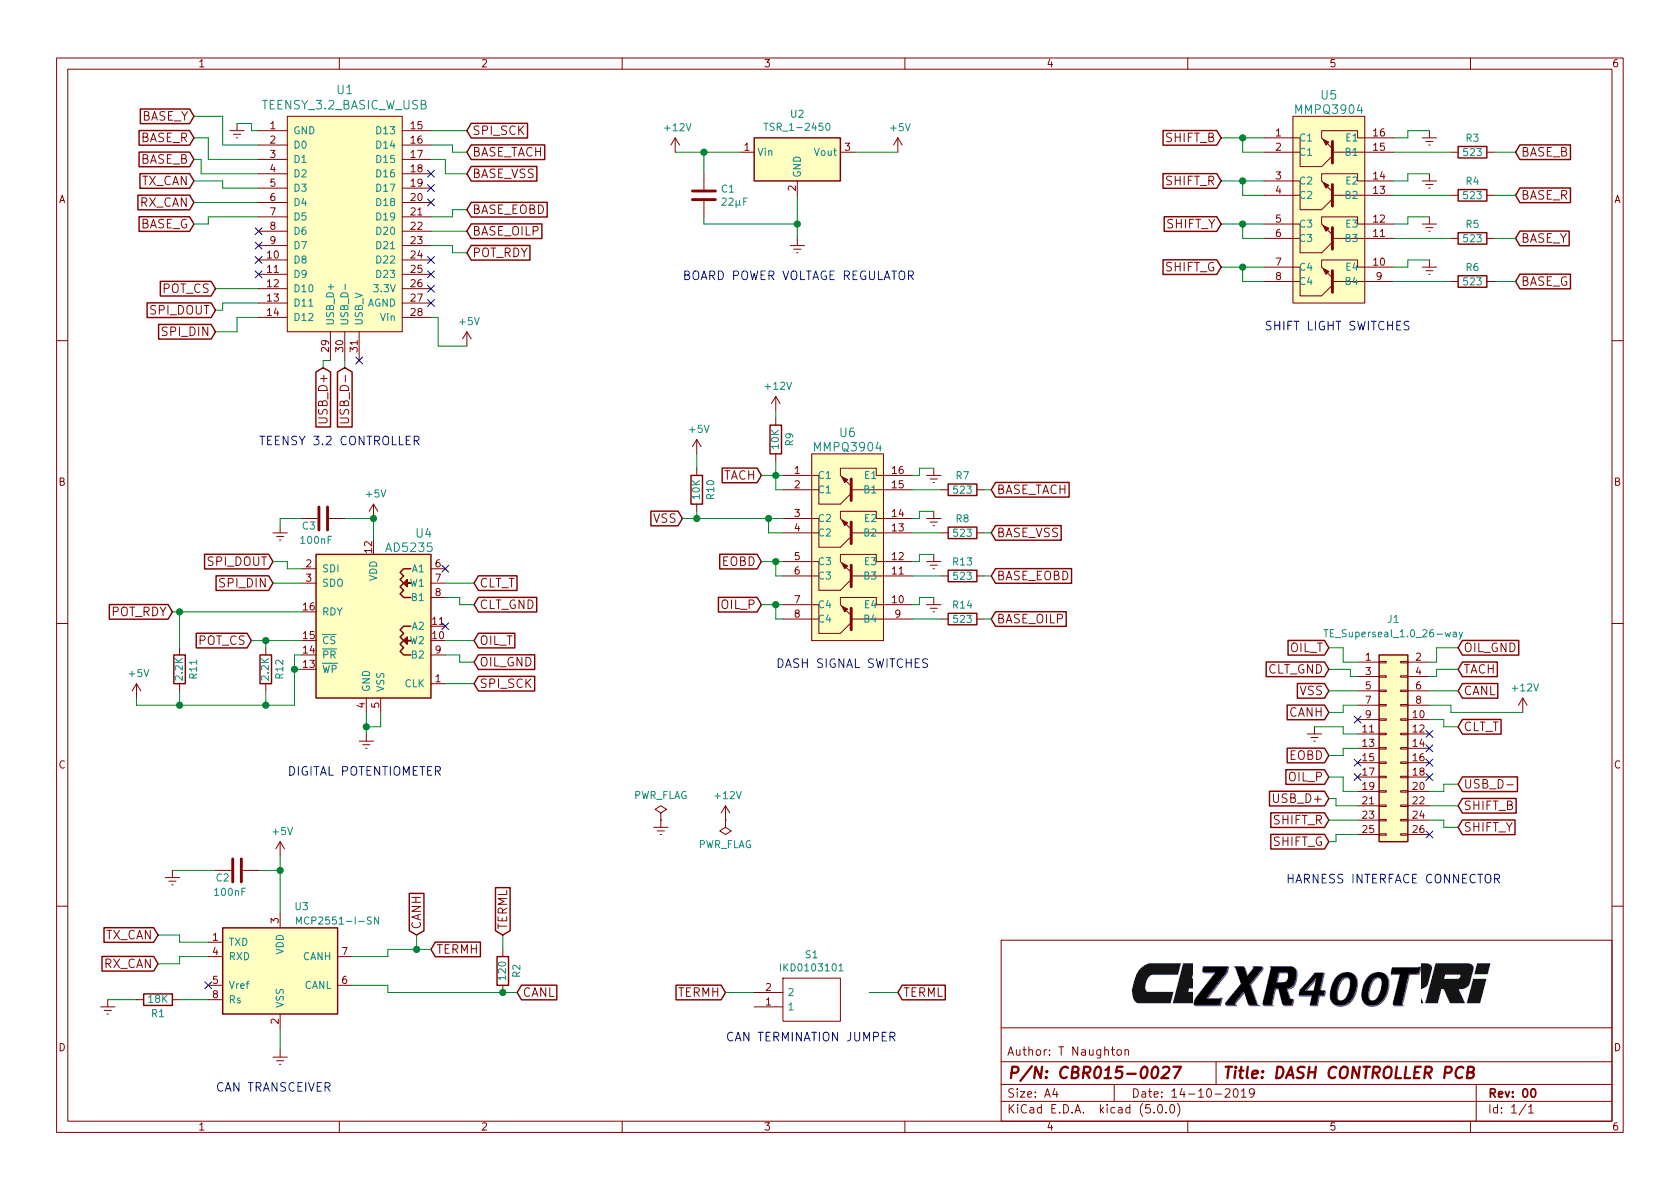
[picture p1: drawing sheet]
EESchema Schematic File Version 4
LIBS:CBR015-0027_DASH_CONTROLLER_PCB-cache
EELAYER 26 0
EELAYER END
$Descr A4 11693 8268
encoding utf-8
Sheet 1 1
Title "DASH CONTROLLER PCB"
Date "14-10-2019"
Rev "00"
Comp ""
Comment1 ""
Comment2 ""
Comment3 "T Naughton"
Comment4 "CBR015-0027"
$EndDescr
Wire Wire Line
	4700 1050 4900 1050
Wire Wire Line
	4900 1200 4900 1050
Connection ~ 4900 1050
Wire Wire Line
	5550 1350 5550 1550
Wire Wire Line
	4900 1500 4900 1550
Wire Wire Line
	4900 1550 5550 1550
Connection ~ 5550 1550
Wire Wire Line
	5950 1050 6250 1050
Wire Wire Line
	1950 5950 1950 6050
Wire Wire Line
	1800 6050 1950 6050
Connection ~ 1950 6050
Wire Wire Line
	1500 6050 1200 6050
Text GLabel 1100 6500 0    60   Input ~ 0
TX_CAN
Text GLabel 1100 6700 0    60   Input ~ 0
RX_CAN
Wire Wire Line
	1100 6500 1250 6500
Wire Wire Line
	1250 6500 1250 6550
Wire Wire Line
	1250 6550 1450 6550
Wire Wire Line
	1100 6700 1250 6700
Wire Wire Line
	1250 6700 1250 6650
Wire Wire Line
	1250 6650 1450 6650
Text GLabel 1350 1250 0    60   Input ~ 0
TX_CAN
Text GLabel 1350 1400 0    60   Input ~ 0
RX_CAN
NoConn ~ 1450 6850
Wire Wire Line
	1450 6950 1250 6950
Wire Wire Line
	950  6950 750  6950
Wire Wire Line
	1950 7150 1950 7300
Text GLabel 2900 6500 1    60   Input ~ 0
CANH
Text GLabel 3600 6900 2    60   Input ~ 0
CANL
Wire Wire Line
	2450 6650 2700 6650
Wire Wire Line
	2700 6650 2700 6600
Wire Wire Line
	2450 6850 2700 6850
Wire Wire Line
	2700 6850 2700 6900
Text Notes 4750 1950 0    60   ~ 0
BOARD POWER VOLTAGE REGULATOR
Text Notes 1500 7600 0    60   ~ 0
CAN TRANSCEIVER
Text Notes 1800 3100 0    60   ~ 0
TEENSY 3.2 CONTROLLER
Text GLabel 1500 2300 0    60   Input ~ 0
SPI_DIN
Wire Wire Line
	1500 2300 1650 2300
Wire Wire Line
	1650 2300 1650 2200
Wire Wire Line
	1650 2200 1800 2200
Wire Wire Line
	1800 1300 1550 1300
Wire Wire Line
	1550 1300 1550 1250
Wire Wire Line
	1550 1250 1350 1250
Wire Wire Line
	1350 1400 1800 1400
Text GLabel 1350 1100 0    60   Input ~ 0
BASE_B
Text GLabel 1350 950  0    60   Input ~ 0
BASE_R
Text GLabel 1350 800  0    60   Input ~ 0
BASE_Y
Wire Wire Line
	1800 1200 1400 1200
Wire Wire Line
	1400 1200 1400 1100
Wire Wire Line
	1400 1100 1350 1100
Wire Wire Line
	1450 1100 1800 1100
Wire Wire Line
	1350 950  1450 950 
Wire Wire Line
	1450 950  1450 1100
Wire Wire Line
	1800 1000 1550 1000
Wire Wire Line
	1550 1000 1550 800 
Wire Wire Line
	1550 800  1350 800 
Wire Wire Line
	1800 900  1750 900 
Text GLabel 1350 1550 0    60   Input ~ 0
BASE_G
Wire Wire Line
	1800 1500 1450 1500
Wire Wire Line
	1450 1500 1450 1550
Wire Wire Line
	1450 1550 1350 1550
Wire Wire Line
	3000 2200 3050 2200
NoConn ~ 1800 1800
Text GLabel 10550 1950 2    60   Input ~ 0
BASE_G
Text GLabel 10550 1650 2    60   Input ~ 0
BASE_Y
Text GLabel 10550 1350 2    60   Input ~ 0
BASE_R
Text GLabel 10550 1050 2    60   Input ~ 0
BASE_B
Text GLabel 8500 1550 0    60   Input ~ 0
SHIFT_Y
Text GLabel 8500 1250 0    60   Input ~ 0
SHIFT_R
Text GLabel 8500 950  0    60   Input ~ 0
SHIFT_B
Wire Wire Line
	8500 950  8650 950 
Wire Wire Line
	8500 1550 8650 1550
Wire Wire Line
	8800 1650 8650 1650
Wire Wire Line
	8650 1650 8650 1550
Connection ~ 8650 1550
Wire Wire Line
	8800 1050 8650 1050
Wire Wire Line
	8650 1050 8650 950 
Connection ~ 8650 950 
Text Notes 8800 2300 0    60   ~ 0
SHIFT LIGHT SWITCHES
Wire Wire Line
	9700 950  9800 950 
Wire Wire Line
	9700 1550 9800 1550
Wire Wire Line
	9800 1550 9800 1500
Wire Wire Line
	9800 1500 9950 1500
Wire Wire Line
	9700 1050 10100 1050
Wire Wire Line
	10400 1050 10550 1050
Wire Wire Line
	9700 1650 10100 1650
Wire Wire Line
	10400 1350 10550 1350
Wire Wire Line
	10400 1650 10550 1650
Wire Wire Line
	10400 1950 10550 1950
Text GLabel 9250 4950 0    60   Input ~ 0
CANH
Text GLabel 10150 4800 2    60   Input ~ 0
CANL
Text GLabel 10150 5600 2    60   Input ~ 0
SHIFT_B
Text GLabel 9250 5700 0    60   Input ~ 0
SHIFT_R
Text GLabel 10150 5750 2    60   Input ~ 0
SHIFT_Y
Text GLabel 9250 5850 0    60   Input ~ 0
SHIFT_G
Wire Wire Line
	10000 4600 10000 4500
Text Notes 8950 6150 0    60   ~ 0
HARNESS INTERFACE CONNECTOR
Wire Wire Line
	4900 1050 5150 1050
Wire Wire Line
	5550 1550 5550 1650
Wire Wire Line
	1950 6050 1950 6350
Wire Wire Line
	8650 1550 8800 1550
Wire Wire Line
	8650 950  8800 950 
$Comp
L Regulator_Switching:TSR_1-2450 U2
U 1 1
P 5550 1150
F 0 "U2" H 5550 1517 50  0000 C CNN
F 1 "TSR_1-2450" H 5550 1426 50  0000 C CNN
F 2 "Converters_DCDC_ACDC:DCDC-Conv_TRACO_TSR-1" H 5550 1000 50  0001 L CIN
F 3 "http://www.tracopower.com/products/tsr1.pdf" H 5550 1150 50  0001 C CNN
	1    5550 1150
	1    0    0    -1  
$EndComp
$Comp
L power:+5V #PWR0102
U 1 1
P 3250 2400
F 0 "#PWR0102" H 3250 2250 50  0001 C CNN
F 1 "+5V" H 3265 2573 50  0000 C CNN
F 2 "" H 3250 2400 50  0001 C CNN
F 3 "" H 3250 2400 50  0001 C CNN
	1    3250 2400
	1    0    0    -1  
$EndComp
Wire Wire Line
	3250 2400 3050 2400
Wire Wire Line
	3050 2200 3050 2400
$Comp
L power:+5V #PWR0103
U 1 1
P 6250 1050
F 0 "#PWR0103" H 6250 900 50  0001 C CNN
F 1 "+5V" H 6265 1223 50  0000 C CNN
F 2 "" H 6250 1050 50  0001 C CNN
F 3 "" H 6250 1050 50  0001 C CNN
	1    6250 1050
	1    0    0    -1  
$EndComp
$Comp
L power:+12V #PWR0104
U 1 1
P 4700 1050
F 0 "#PWR0104" H 4700 900 50  0001 C CNN
F 1 "+12V" H 4715 1223 50  0000 C CNN
F 2 "" H 4700 1050 50  0001 C CNN
F 3 "" H 4700 1050 50  0001 C CNN
	1    4700 1050
	1    0    0    -1  
$EndComp
$Comp
L Device:C C1
U 1 1
P 4900 1350
F 0 "C1" H 5015 1396 50  0000 L CNN
F 1 "22µF" H 5015 1305 50  0000 L CNN
F 2 "Capacitors_SMD:C_0805_HandSoldering" H 4938 1200 50  0001 C CNN
F 3 "~" H 4900 1350 50  0001 C CNN
	1    4900 1350
	1    0    0    -1  
$EndComp
$Comp
L User_Library:MMPQ3904 U5
U 1 1
P 9250 1250
F 0 "U5" H 9250 1850 60  0000 C CNN
F 1 "MMPQ3904" H 9250 1750 60  0000 C CNN
F 2 "Housings_SOIC:SOIC-16_3.9x9.9mm_Pitch1.27mm" H 9250 1250 60  0001 C CNN
F 3 "" H 9250 1250 60  0001 C CNN
	1    9250 1250
	1    0    0    -1  
$EndComp
$Comp
L Device:R R3
U 1 1
P 10250 1050
F 0 "R3" V 10150 1050 50  0000 C CNN
F 1 "523" V 10250 1050 50  0000 C CNN
F 2 "Resistors_SMD:R_0805_HandSoldering" V 10180 1050 50  0001 C CNN
F 3 "~" H 10250 1050 50  0001 C CNN
	1    10250 1050
	0    1    1    0   
$EndComp
$Comp
L Device:R R4
U 1 1
P 10250 1350
F 0 "R4" V 10150 1350 50  0000 C CNN
F 1 "523" V 10250 1350 50  0000 C CNN
F 2 "Resistors_SMD:R_0805_HandSoldering" V 10180 1350 50  0001 C CNN
F 3 "~" H 10250 1350 50  0001 C CNN
	1    10250 1350
	0    1    1    0   
$EndComp
$Comp
L Device:R R5
U 1 1
P 10250 1650
F 0 "R5" V 10150 1650 50  0000 C CNN
F 1 "523" V 10250 1650 50  0000 C CNN
F 2 "Resistors_SMD:R_0805_HandSoldering" V 10180 1650 50  0001 C CNN
F 3 "~" H 10250 1650 50  0001 C CNN
	1    10250 1650
	0    1    1    0   
$EndComp
$Comp
L Device:R R6
U 1 1
P 10250 1950
F 0 "R6" V 10150 1950 50  0000 C CNN
F 1 "523" V 10250 1950 50  0000 C CNN
F 2 "Resistors_SMD:R_0805_HandSoldering" V 10180 1950 50  0001 C CNN
F 3 "~" H 10250 1950 50  0001 C CNN
	1    10250 1950
	0    1    1    0   
$EndComp
$Comp
L power:Earth #PWR0105
U 1 1
P 9950 900
F 0 "#PWR0105" H 9950 650 50  0001 C CNN
F 1 "Earth" H 9950 750 50  0001 C CNN
F 2 "" H 9950 900 50  0001 C CNN
F 3 "~" H 9950 900 50  0001 C CNN
	1    9950 900 
	1    0    0    -1  
$EndComp
Wire Wire Line
	9800 950  9800 900 
Wire Wire Line
	9800 900  9950 900 
$Comp
L power:Earth #PWR0106
U 1 1
P 9950 1200
F 0 "#PWR0106" H 9950 950 50  0001 C CNN
F 1 "Earth" H 9950 1050 50  0001 C CNN
F 2 "" H 9950 1200 50  0001 C CNN
F 3 "~" H 9950 1200 50  0001 C CNN
	1    9950 1200
	1    0    0    -1  
$EndComp
$Comp
L power:Earth #PWR0107
U 1 1
P 9950 1500
F 0 "#PWR0107" H 9950 1250 50  0001 C CNN
F 1 "Earth" H 9950 1350 50  0001 C CNN
F 2 "" H 9950 1500 50  0001 C CNN
F 3 "~" H 9950 1500 50  0001 C CNN
	1    9950 1500
	1    0    0    -1  
$EndComp
$Comp
L power:Earth #PWR0108
U 1 1
P 5550 1650
F 0 "#PWR0108" H 5550 1400 50  0001 C CNN
F 1 "Earth" H 5550 1500 50  0001 C CNN
F 2 "" H 5550 1650 50  0001 C CNN
F 3 "~" H 5550 1650 50  0001 C CNN
	1    5550 1650
	1    0    0    -1  
$EndComp
$Comp
L power:Earth #PWR0109
U 1 1
P 1650 850
F 0 "#PWR0109" H 1650 600 50  0001 C CNN
F 1 "Earth" H 1650 700 50  0001 C CNN
F 2 "" H 1650 850 50  0001 C CNN
F 3 "~" H 1650 850 50  0001 C CNN
	1    1650 850 
	1    0    0    -1  
$EndComp
Wire Wire Line
	1750 900  1750 850 
Wire Wire Line
	1750 850  1650 850 
$Comp
L power:Earth #PWR0110
U 1 1
P 9150 5050
F 0 "#PWR0110" H 9150 4800 50  0001 C CNN
F 1 "Earth" H 9150 4900 50  0001 C CNN
F 2 "" H 9150 5050 50  0001 C CNN
F 3 "~" H 9150 5050 50  0001 C CNN
	1    9150 5050
	1    0    0    -1  
$EndComp
$Comp
L power:+12V #PWR0111
U 1 1
P 10600 4950
F 0 "#PWR0111" H 10600 4800 50  0001 C CNN
F 1 "+12V" H 10615 5123 50  0000 C CNN
F 2 "" H 10600 4950 50  0001 C CNN
F 3 "" H 10600 4950 50  0001 C CNN
	1    10600 4950
	1    0    0    -1  
$EndComp
$Comp
L Interface_CAN_LIN:MCP2551-I-SN U3
U 1 1
P 1950 6750
F 0 "U3" H 2100 7200 50  0000 C CNN
F 1 "MCP2551-I-SN" H 2350 7100 50  0000 C CNN
F 2 "Housings_SOIC:SOIC-8_3.9x4.9mm_Pitch1.27mm" H 1950 6250 50  0001 C CIN
F 3 "http://ww1.microchip.com/downloads/en/devicedoc/21667d.pdf" H 1950 6750 50  0001 C CNN
	1    1950 6750
	1    0    0    -1  
$EndComp
$Comp
L power:+5V #PWR0112
U 1 1
P 1950 5950
F 0 "#PWR0112" H 1950 5800 50  0001 C CNN
F 1 "+5V" H 1965 6123 50  0000 C CNN
F 2 "" H 1950 5950 50  0001 C CNN
F 3 "" H 1950 5950 50  0001 C CNN
	1    1950 5950
	1    0    0    -1  
$EndComp
$Comp
L power:Earth #PWR0113
U 1 1
P 1200 6050
F 0 "#PWR0113" H 1200 5800 50  0001 C CNN
F 1 "Earth" H 1200 5900 50  0001 C CNN
F 2 "" H 1200 6050 50  0001 C CNN
F 3 "~" H 1200 6050 50  0001 C CNN
	1    1200 6050
	1    0    0    -1  
$EndComp
$Comp
L power:Earth #PWR0114
U 1 1
P 1950 7300
F 0 "#PWR0114" H 1950 7050 50  0001 C CNN
F 1 "Earth" H 1950 7150 50  0001 C CNN
F 2 "" H 1950 7300 50  0001 C CNN
F 3 "~" H 1950 7300 50  0001 C CNN
	1    1950 7300
	1    0    0    -1  
$EndComp
$Comp
L power:Earth #PWR0115
U 1 1
P 750 6950
F 0 "#PWR0115" H 750 6700 50  0001 C CNN
F 1 "Earth" H 750 6800 50  0001 C CNN
F 2 "" H 750 6950 50  0001 C CNN
F 3 "~" H 750 6950 50  0001 C CNN
	1    750  6950
	1    0    0    -1  
$EndComp
$Comp
L Device:R R2
U 1 1
P 3500 6750
F 0 "R2" V 3400 6750 50  0000 C CNN
F 1 "120" V 3500 6750 50  0000 C CNN
F 2 "Resistors_SMD:R_0805_HandSoldering" V 3430 6750 50  0001 C CNN
F 3 "~" H 3500 6750 50  0001 C CNN
	1    3500 6750
	-1   0    0    1   
$EndComp
$Comp
L Device:R R1
U 1 1
P 1100 6950
F 0 "R1" V 1000 6950 50  0000 C CNN
F 1 "18K" V 1100 6950 50  0000 C CNN
F 2 "Resistors_SMD:R_0805_HandSoldering" V 1030 6950 50  0001 C CNN
F 3 "~" H 1100 6950 50  0001 C CNN
	1    1100 6950
	0    -1   -1   0   
$EndComp
$Comp
L Device:C C2
U 1 1
P 1650 6050
F 0 "C2" V 1700 5950 50  0000 C CNN
F 1 "100nF" V 1800 6000 50  0000 C CNN
F 2 "Capacitors_SMD:C_0805_HandSoldering" H 1688 5900 50  0001 C CNN
F 3 "~" H 1650 6050 50  0001 C CNN
	1    1650 6050
	0    1    1    0   
$EndComp
Wire Wire Line
	3000 900  3250 900 
Text GLabel 3250 900  2    60   Input ~ 0
SPI_SCK
Wire Wire Line
	1500 2000 1800 2000
Text GLabel 1500 2000 0    60   Input ~ 0
POT_CS
Text GLabel 10150 4650 2    60   Input ~ 0
TACH
Text GLabel 9250 4500 0    60   Input ~ 0
OIL_T
Text GLabel 9250 5400 0    60   Input ~ 0
OIL_P
Text GLabel 10150 5050 2    60   Input ~ 0
CLT_T
Text GLabel 9250 5250 0    60   Input ~ 0
EOBD
Text GLabel 9250 4800 0    60   Input ~ 0
VSS
Wire Wire Line
	10000 4700 10000 4650
Wire Wire Line
	10000 4650 10150 4650
Wire Wire Line
	9250 4650 9400 4650
Wire Wire Line
	9400 4650 9400 4700
Wire Wire Line
	10100 4950 10100 4900
Wire Wire Line
	9350 4900 9350 4950
Wire Wire Line
	9350 4950 9250 4950
Wire Wire Line
	9150 5050 9350 5050
Wire Wire Line
	9350 5050 9350 5100
Wire Wire Line
	9250 5250 9350 5250
Wire Wire Line
	9350 5250 9350 5200
$Comp
L User_Library:AD5235 U4
U 1 1
P 2600 4350
F 0 "U4" H 2950 5000 60  0000 C CNN
F 1 "AD5235" H 2850 4900 60  0000 C CNN
F 2 "Housings_SSOP:HTSSOP-16-1EP_4.4x5mm_Pitch0.65mm" H 2950 5150 60  0001 C CNN
F 3 "" H 2950 5150 60  0001 C CNN
	1    2600 4350
	1    0    0    -1  
$EndComp
$Comp
L power:Earth #PWR0116
U 1 1
P 2550 5100
F 0 "#PWR0116" H 2550 4850 50  0001 C CNN
F 1 "Earth" H 2550 4950 50  0001 C CNN
F 2 "" H 2550 5100 50  0001 C CNN
F 3 "~" H 2550 5100 50  0001 C CNN
	1    2550 5100
	1    0    0    -1  
$EndComp
Wire Wire Line
	2550 4950 2550 5050
Wire Wire Line
	2650 4950 2650 5050
Wire Wire Line
	2650 5050 2550 5050
Connection ~ 2550 5050
Wire Wire Line
	2550 5050 2550 5100
$Comp
L power:+5V #PWR0117
U 1 1
P 2600 3600
F 0 "#PWR0117" H 2600 3450 50  0001 C CNN
F 1 "+5V" H 2615 3773 50  0000 C CNN
F 2 "" H 2600 3600 50  0001 C CNN
F 3 "" H 2600 3600 50  0001 C CNN
	1    2600 3600
	1    0    0    -1  
$EndComp
Wire Wire Line
	2600 3600 2600 3750
Text Notes 2000 5400 0    60   ~ 0
DIGITAL POTENTIOMETER
$Comp
L power:+5V #PWR0118
U 1 1
P 950 4850
F 0 "#PWR0118" H 950 4700 50  0001 C CNN
F 1 "+5V" H 965 5023 50  0000 C CNN
F 2 "" H 950 4850 50  0001 C CNN
F 3 "" H 950 4850 50  0001 C CNN
	1    950  4850
	1    0    0    -1  
$EndComp
Wire Wire Line
	2100 4650 2050 4650
Wire Wire Line
	2050 4650 2050 4900
Wire Wire Line
	2100 4550 2050 4550
Wire Wire Line
	2050 4550 2050 4650
Connection ~ 2050 4650
Text GLabel 1750 4450 0    60   Input ~ 0
POT_CS
Wire Wire Line
	1750 4450 1850 4450
Text GLabel 3300 4750 2    60   Input ~ 0
SPI_SCK
Wire Wire Line
	3100 4750 3300 4750
Text GLabel 1500 2150 0    60   Input ~ 0
SPI_DOUT
Wire Wire Line
	1500 2150 1550 2150
Wire Wire Line
	1550 2150 1550 2100
Wire Wire Line
	1550 2100 1800 2100
Text GLabel 1900 3900 0    60   Input ~ 0
SPI_DOUT
Text GLabel 1900 4050 0    60   Input ~ 0
SPI_DIN
Wire Wire Line
	1900 4050 2100 4050
Wire Wire Line
	1900 3900 2000 3900
Wire Wire Line
	2000 3900 2000 3950
Wire Wire Line
	2000 3950 2100 3950
Text GLabel 3300 4450 2    60   Input ~ 0
OIL_T
Text GLabel 3300 4050 2    60   Input ~ 0
CLT_T
Wire Wire Line
	3300 4050 3100 4050
Wire Wire Line
	3100 4450 3300 4450
NoConn ~ 3100 4350
NoConn ~ 3100 3950
Text GLabel 8500 1850 0    60   Input ~ 0
SHIFT_G
Wire Wire Line
	8800 1250 8650 1250
Wire Wire Line
	8800 1350 8650 1350
Wire Wire Line
	8650 1350 8650 1250
Connection ~ 8650 1250
Wire Wire Line
	8650 1250 8500 1250
Wire Wire Line
	8800 1850 8650 1850
Wire Wire Line
	8800 1950 8650 1950
Wire Wire Line
	8650 1950 8650 1850
Connection ~ 8650 1850
Wire Wire Line
	8650 1850 8500 1850
Wire Wire Line
	10100 1950 9700 1950
Wire Wire Line
	10100 1350 9700 1350
$Comp
L power:Earth #PWR0121
U 1 1
P 9950 1800
F 0 "#PWR0121" H 9950 1550 50  0001 C CNN
F 1 "Earth" H 9950 1650 50  0001 C CNN
F 2 "" H 9950 1800 50  0001 C CNN
F 3 "~" H 9950 1800 50  0001 C CNN
	1    9950 1800
	1    0    0    -1  
$EndComp
Wire Wire Line
	9700 1850 9800 1850
Wire Wire Line
	9800 1850 9800 1800
Wire Wire Line
	9800 1800 9950 1800
Wire Wire Line
	9700 1250 9800 1250
Wire Wire Line
	9800 1250 9800 1200
Wire Wire Line
	9800 1200 9950 1200
Wire Wire Line
	2700 6900 3500 6900
Wire Wire Line
	2700 6600 2900 6600
Text GLabel 3000 6600 2    60   Input ~ 0
TERMH
Connection ~ 3500 6900
Wire Wire Line
	3500 6900 3600 6900
Text GLabel 3500 6500 1    60   Input ~ 0
TERML
Wire Wire Line
	3500 6500 3500 6600
$Comp
L SamacSys_Parts:IKD0103101 S1
U 1 1
P 5250 6900
F 0 "S1" H 5650 7165 50  0000 C CNN
F 1 "IKD0103101" H 5650 7074 50  0000 C CNN
F 2 "SamacSys_PCB_Library:IKD0103101" H 5900 7000 50  0001 L CNN
F 3 "http://uk.rs-online.com/web/p/products/8772242" H 5900 6900 50  0001 L CNN
F 4 "Switch Dip 1 pos SMT Raised Act slide 1 Way Surface Mount DIP Switch SPST, Raised Actuator Slide Actuator" H 5900 6800 50  0001 L CNN "Description"
F 5 "" H 5900 6700 50  0001 L CNN "Height"
F 6 "8772242" H 5900 6600 50  0001 L CNN "RS Part Number"
F 7 "Apem" H 5900 6500 50  0001 L CNN "Manufacturer_Name"
F 8 "IKD0103101" H 5900 6400 50  0001 L CNN "Manufacturer_Part_Number"
	1    5250 6900
	1    0    0    -1  
$EndComp
Text GLabel 5050 6900 0    60   Input ~ 0
TERMH
Text GLabel 6250 6900 2    60   Input ~ 0
TERML
Wire Wire Line
	5050 6900 5250 6900
Wire Wire Line
	6050 6900 6250 6900
Text Notes 5050 7250 0    60   ~ 0
CAN TERMINATION JUMPER
$Comp
L User_Library:MMPQ3904 U6
U 1 1
P 5900 3600
F 0 "U6" H 5900 4200 60  0000 C CNN
F 1 "MMPQ3904" H 5900 4100 60  0000 C CNN
F 2 "Housings_SOIC:SOIC-16_3.9x9.9mm_Pitch1.27mm" H 5900 3600 60  0001 C CNN
F 3 "" H 5900 3600 60  0001 C CNN
	1    5900 3600
	1    0    0    -1  
$EndComp
$Comp
L Device:R R7
U 1 1
P 6700 3400
F 0 "R7" V 6600 3400 50  0000 C CNN
F 1 "523" V 6700 3400 50  0000 C CNN
F 2 "Resistors_SMD:R_0805_HandSoldering" V 6630 3400 50  0001 C CNN
F 3 "~" H 6700 3400 50  0001 C CNN
	1    6700 3400
	0    1    1    0   
$EndComp
$Comp
L Device:R R8
U 1 1
P 6700 3700
F 0 "R8" V 6600 3700 50  0000 C CNN
F 1 "523" V 6700 3700 50  0000 C CNN
F 2 "Resistors_SMD:R_0805_HandSoldering" V 6630 3700 50  0001 C CNN
F 3 "~" H 6700 3700 50  0001 C CNN
	1    6700 3700
	0    1    1    0   
$EndComp
$Comp
L power:Earth #PWR0122
U 1 1
P 6500 3250
F 0 "#PWR0122" H 6500 3000 50  0001 C CNN
F 1 "Earth" H 6500 3100 50  0001 C CNN
F 2 "" H 6500 3250 50  0001 C CNN
F 3 "~" H 6500 3250 50  0001 C CNN
	1    6500 3250
	1    0    0    -1  
$EndComp
$Comp
L power:Earth #PWR0123
U 1 1
P 6500 3550
F 0 "#PWR0123" H 6500 3300 50  0001 C CNN
F 1 "Earth" H 6500 3400 50  0001 C CNN
F 2 "" H 6500 3550 50  0001 C CNN
F 3 "~" H 6500 3550 50  0001 C CNN
	1    6500 3550
	1    0    0    -1  
$EndComp
Wire Wire Line
	6350 3600 6400 3600
Wire Wire Line
	6400 3600 6400 3550
Wire Wire Line
	6400 3550 6500 3550
Wire Wire Line
	6350 3300 6400 3300
Wire Wire Line
	6400 3300 6400 3250
Wire Wire Line
	6400 3250 6500 3250
Wire Wire Line
	6350 3400 6550 3400
Wire Wire Line
	6550 3700 6350 3700
Text GLabel 6900 3400 2    60   Input ~ 0
BASE_TACH
Text GLabel 6900 3700 2    60   Input ~ 0
BASE_VSS
Wire Wire Line
	6850 3700 6900 3700
Wire Wire Line
	6900 3400 6850 3400
Text GLabel 5300 3300 0    60   Input ~ 0
TACH
Text GLabel 4750 3600 0    60   Input ~ 0
VSS
Wire Wire Line
	5450 3300 5400 3300
Wire Wire Line
	5450 3400 5400 3400
Wire Wire Line
	5400 3400 5400 3300
Connection ~ 5400 3300
Wire Wire Line
	5450 3600 5350 3600
Wire Wire Line
	5450 3700 5350 3700
Wire Wire Line
	5350 3700 5350 3600
Connection ~ 5350 3600
$Comp
L Device:R R9
U 1 1
P 5400 3050
F 0 "R9" V 5300 3050 50  0000 C CNN
F 1 "10K" V 5400 3050 50  0000 C CNN
F 2 "Resistors_SMD:R_0805_HandSoldering" V 5330 3050 50  0001 C CNN
F 3 "~" H 5400 3050 50  0001 C CNN
	1    5400 3050
	-1   0    0    1   
$EndComp
Wire Wire Line
	5400 2850 5400 2900
Wire Wire Line
	5400 3200 5400 3300
Wire Wire Line
	5400 3300 5300 3300
$Comp
L Device:R R10
U 1 1
P 4850 3400
F 0 "R10" V 4750 3400 50  0000 C CNN
F 1 "10K" V 4850 3400 50  0000 C CNN
F 2 "Resistors_SMD:R_0805_HandSoldering" V 4780 3400 50  0001 C CNN
F 3 "~" H 4850 3400 50  0001 C CNN
	1    4850 3400
	-1   0    0    1   
$EndComp
$Comp
L power:+5V #PWR0125
U 1 1
P 4850 3150
F 0 "#PWR0125" H 4850 3000 50  0001 C CNN
F 1 "+5V" H 4865 3323 50  0000 C CNN
F 2 "" H 4850 3150 50  0001 C CNN
F 3 "" H 4850 3150 50  0001 C CNN
	1    4850 3150
	1    0    0    -1  
$EndComp
Text Notes 5400 4650 0    60   ~ 0
DASH SIGNAL SWITCHES
NoConn ~ 1800 1900
NoConn ~ 1800 1600
NoConn ~ 1800 1700
Text GLabel 3250 1050 2    60   Input ~ 0
BASE_TACH
Text GLabel 3250 1200 2    60   Input ~ 0
BASE_VSS
Wire Wire Line
	3000 1000 3150 1000
Wire Wire Line
	3150 1000 3150 1050
Wire Wire Line
	3150 1050 3250 1050
Wire Wire Line
	3000 1100 3100 1100
Wire Wire Line
	3100 1100 3100 1200
Wire Wire Line
	3100 1200 3250 1200
$Comp
L power:PWR_FLAG #FLG0101
U 1 1
P 4600 5700
F 0 "#FLG0101" H 4600 5775 50  0001 C CNN
F 1 "PWR_FLAG" H 4600 5874 50  0000 C CNN
F 2 "" H 4600 5700 50  0001 C CNN
F 3 "~" H 4600 5700 50  0001 C CNN
	1    4600 5700
	1    0    0    -1  
$EndComp
$Comp
L power:Earth #PWR0101
U 1 1
P 4600 5700
F 0 "#PWR0101" H 4600 5450 50  0001 C CNN
F 1 "Earth" H 4600 5550 50  0001 C CNN
F 2 "" H 4600 5700 50  0001 C CNN
F 3 "~" H 4600 5700 50  0001 C CNN
	1    4600 5700
	1    0    0    -1  
$EndComp
Wire Wire Line
	2900 6500 2900 6600
Connection ~ 2900 6600
Wire Wire Line
	2900 6600 3000 6600
Text GLabel 5300 3900 0    60   Input ~ 0
EOBD
Text GLabel 5300 4200 0    60   Input ~ 0
OIL_P
Wire Wire Line
	3000 1600 3250 1600
Wire Wire Line
	3000 1500 3150 1500
Wire Wire Line
	3150 1500 3150 1450
Wire Wire Line
	3150 1450 3250 1450
$Comp
L power:PWR_FLAG #FLG0102
U 1 1
P 5050 5700
F 0 "#FLG0102" H 5050 5775 50  0001 C CNN
F 1 "PWR_FLAG" H 5050 5873 50  0000 C CNN
F 2 "" H 5050 5700 50  0001 C CNN
F 3 "~" H 5050 5700 50  0001 C CNN
	1    5050 5700
	-1   0    0    1   
$EndComp
$Comp
L power:+12V #PWR0126
U 1 1
P 5050 5700
F 0 "#PWR0126" H 5050 5550 50  0001 C CNN
F 1 "+12V" H 5065 5873 50  0000 C CNN
F 2 "" H 5050 5700 50  0001 C CNN
F 3 "" H 5050 5700 50  0001 C CNN
	1    5050 5700
	1    0    0    -1  
$EndComp
$Comp
L Connector_Generic:Conn_02x13_Odd_Even J1
U 1 1
P 9650 5200
F 0 "J1" H 9700 6100 50  0000 C CNN
F 1 "TE_Superseal_1.0_26-way" H 9700 6000 50  0000 C CNN
F 2 "User Libraries:TE_SUPERSEAL_1.0_26-WAY" H 9650 5200 50  0001 C CNN
F 3 "~" H 9650 5200 50  0001 C CNN
	1    9650 5200
	1    0    0    -1  
$EndComp
$Comp
L User_Library:TEENSY_3.2_BASIC_W_USB U1
U 1 1
P 2400 1550
F 0 "U1" H 2400 2487 60  0000 C CNN
F 1 "TEENSY_3.2_BASIC_W_USB" H 2400 2381 60  0000 C CNN
F 2 "User Libraries:TEENSY_3.2_BASIC_W_USB" H 2400 1350 60  0001 C CNN
F 3 "" H 2400 1350 60  0001 C CNN
	1    2400 1550
	1    0    0    -1  
$EndComp
NoConn ~ 3000 1200
NoConn ~ 3000 1300
NoConn ~ 3000 1400
NoConn ~ 3000 1800
NoConn ~ 3000 1900
NoConn ~ 3000 2000
NoConn ~ 3000 2100
NoConn ~ 2500 2500
Text GLabel 2250 2550 3    60   Input ~ 0
USB_D+
Text GLabel 2400 2550 3    60   Input ~ 0
USB_D-
Wire Wire Line
	2250 2550 2250 2500
Wire Wire Line
	2250 2500 2300 2500
Wire Wire Line
	2400 2500 2400 2550
Text GLabel 9250 5550 0    60   Input ~ 0
USB_D+
Text GLabel 10150 5450 2    60   Input ~ 0
USB_D-
Text GLabel 1200 4250 0    60   Input ~ 0
POT_RDY
Wire Wire Line
	2100 4250 1250 4250
$Comp
L Device:R R11
U 1 1
P 1250 4650
F 0 "R11" V 1150 4650 50  0000 C CNN
F 1 "2.2K" V 1250 4650 50  0000 C CNN
F 2 "Resistors_SMD:R_0805_HandSoldering" V 1180 4650 50  0001 C CNN
F 3 "~" H 1250 4650 50  0001 C CNN
	1    1250 4650
	-1   0    0    1   
$EndComp
Wire Wire Line
	1250 4500 1250 4250
Connection ~ 1250 4250
Wire Wire Line
	1250 4250 1200 4250
Text GLabel 3250 1750 2    60   Input ~ 0
POT_RDY
Wire Wire Line
	3000 1700 3150 1700
Wire Wire Line
	3150 1700 3150 1750
Wire Wire Line
	3150 1750 3250 1750
$Comp
L Device:R R12
U 1 1
P 1850 4650
F 0 "R12" V 1750 4650 50  0000 C CNN
F 1 "2.2K" V 1850 4650 50  0000 C CNN
F 2 "Resistors_SMD:R_0805_HandSoldering" V 1780 4650 50  0001 C CNN
F 3 "~" H 1850 4650 50  0001 C CNN
	1    1850 4650
	-1   0    0    1   
$EndComp
Wire Wire Line
	950  4900 950  4850
Wire Wire Line
	950  4900 1250 4900
Wire Wire Line
	1850 4800 1850 4900
Connection ~ 1850 4900
Wire Wire Line
	1850 4900 2050 4900
Wire Wire Line
	1850 4500 1850 4450
Connection ~ 1850 4450
Wire Wire Line
	1850 4450 2100 4450
Text GLabel 3300 4200 2    60   Input ~ 0
CLT_GND
$Comp
L power:+12V #PWR0119
U 1 1
P 5400 2850
F 0 "#PWR0119" H 5400 2700 50  0001 C CNN
F 1 "+12V" H 5415 3023 50  0000 C CNN
F 2 "" H 5400 2850 50  0001 C CNN
F 3 "" H 5400 2850 50  0001 C CNN
	1    5400 2850
	1    0    0    -1  
$EndComp
Wire Wire Line
	1250 4800 1250 4900
Connection ~ 1250 4900
Wire Wire Line
	1250 4900 1850 4900
Wire Wire Line
	4850 3550 4850 3600
Connection ~ 4850 3600
Wire Wire Line
	4850 3600 4750 3600
Wire Wire Line
	4850 3600 5350 3600
Wire Wire Line
	4850 3150 4850 3250
$Comp
L Device:R R13
U 1 1
P 6700 4000
F 0 "R13" V 6600 4000 50  0000 C CNN
F 1 "523" V 6700 4000 50  0000 C CNN
F 2 "Resistors_SMD:R_0805_HandSoldering" V 6630 4000 50  0001 C CNN
F 3 "~" H 6700 4000 50  0001 C CNN
	1    6700 4000
	0    1    1    0   
$EndComp
$Comp
L Device:R R14
U 1 1
P 6700 4300
F 0 "R14" V 6600 4300 50  0000 C CNN
F 1 "523" V 6700 4300 50  0000 C CNN
F 2 "Resistors_SMD:R_0805_HandSoldering" V 6630 4300 50  0001 C CNN
F 3 "~" H 6700 4300 50  0001 C CNN
	1    6700 4300
	0    1    1    0   
$EndComp
$Comp
L power:Earth #PWR0120
U 1 1
P 6500 3850
F 0 "#PWR0120" H 6500 3600 50  0001 C CNN
F 1 "Earth" H 6500 3700 50  0001 C CNN
F 2 "" H 6500 3850 50  0001 C CNN
F 3 "~" H 6500 3850 50  0001 C CNN
	1    6500 3850
	1    0    0    -1  
$EndComp
$Comp
L power:Earth #PWR0124
U 1 1
P 6500 4150
F 0 "#PWR0124" H 6500 3900 50  0001 C CNN
F 1 "Earth" H 6500 4000 50  0001 C CNN
F 2 "" H 6500 4150 50  0001 C CNN
F 3 "~" H 6500 4150 50  0001 C CNN
	1    6500 4150
	1    0    0    -1  
$EndComp
Wire Wire Line
	6350 4200 6400 4200
Wire Wire Line
	6400 4200 6400 4150
Wire Wire Line
	6400 4150 6500 4150
Wire Wire Line
	6350 3900 6400 3900
Wire Wire Line
	6400 3900 6400 3850
Wire Wire Line
	6400 3850 6500 3850
Wire Wire Line
	6350 4000 6550 4000
Wire Wire Line
	6550 4300 6350 4300
Text GLabel 6900 4000 2    60   Input ~ 0
BASE_EOBD
Text GLabel 6900 4300 2    60   Input ~ 0
BASE_OILP
Wire Wire Line
	6850 4300 6900 4300
Wire Wire Line
	6900 4000 6850 4000
Text GLabel 3250 1600 2    60   Input ~ 0
BASE_OILP
Text GLabel 3250 1450 2    60   Input ~ 0
BASE_EOBD
Wire Wire Line
	5450 3900 5400 3900
Wire Wire Line
	5300 4200 5400 4200
Wire Wire Line
	5450 4300 5400 4300
Wire Wire Line
	5400 4300 5400 4200
Connection ~ 5400 4200
Wire Wire Line
	5400 4200 5450 4200
Wire Wire Line
	5450 4000 5400 4000
Wire Wire Line
	5400 4000 5400 3900
Connection ~ 5400 3900
Wire Wire Line
	5400 3900 5300 3900
$Comp
L Device:C C3
U 1 1
P 2250 3600
F 0 "C3" V 2300 3500 50  0000 C CNN
F 1 "100nF" V 2400 3550 50  0000 C CNN
F 2 "Capacitors_SMD:C_0805_HandSoldering" H 2288 3450 50  0001 C CNN
F 3 "~" H 2250 3600 50  0001 C CNN
	1    2250 3600
	0    1    1    0   
$EndComp
$Comp
L power:Earth #PWR0127
U 1 1
P 1950 3650
F 0 "#PWR0127" H 1950 3400 50  0001 C CNN
F 1 "Earth" H 1950 3500 50  0001 C CNN
F 2 "" H 1950 3650 50  0001 C CNN
F 3 "~" H 1950 3650 50  0001 C CNN
	1    1950 3650
	1    0    0    -1  
$EndComp
Wire Wire Line
	2400 3600 2600 3600
Connection ~ 2600 3600
Wire Wire Line
	2100 3600 1950 3600
Wire Wire Line
	1950 3600 1950 3650
Wire Wire Line
	10150 4500 10000 4500
Wire Wire Line
	9350 4600 9350 4500
Wire Wire Line
	9350 4500 9250 4500
Wire Wire Line
	10100 4950 10600 4950
Wire Wire Line
	9350 5500 9350 5400
Wire Wire Line
	9350 5400 9250 5400
Wire Wire Line
	9300 5600 9300 5550
Wire Wire Line
	9300 5550 9250 5550
Wire Wire Line
	10050 5450 10150 5450
Wire Wire Line
	9250 5850 9300 5850
Wire Wire Line
	9300 5850 9300 5800
Text GLabel 10150 4500 2    60   Input ~ 0
OIL_GND
Text GLabel 9250 4650 0    60   Input ~ 0
CLT_GND
Text GLabel 3300 4600 2    60   Input ~ 0
OIL_GND
Wire Wire Line
	3100 4150 3200 4150
Wire Wire Line
	3200 4150 3200 4200
Wire Wire Line
	3200 4200 3300 4200
Wire Wire Line
	3100 4550 3200 4550
Wire Wire Line
	3200 4550 3200 4600
Wire Wire Line
	3200 4600 3300 4600
Wire Wire Line
	9350 4600 9450 4600
Wire Wire Line
	9400 4700 9450 4700
Wire Wire Line
	9250 4800 9450 4800
Wire Wire Line
	9450 4900 9350 4900
Wire Wire Line
	9450 5100 9350 5100
Wire Wire Line
	9350 5200 9450 5200
Wire Wire Line
	9350 5500 9450 5500
Wire Wire Line
	9450 5600 9300 5600
Wire Wire Line
	9300 5800 9450 5800
Wire Wire Line
	10050 5500 10050 5450
Wire Wire Line
	10150 5750 10050 5750
Wire Wire Line
	10050 5750 10050 5700
Wire Wire Line
	9950 4600 10000 4600
Wire Wire Line
	9950 4700 10000 4700
Wire Wire Line
	9950 4800 10150 4800
Wire Wire Line
	10100 4900 9950 4900
Wire Wire Line
	10050 5500 9950 5500
Wire Wire Line
	10050 5700 9950 5700
NoConn ~ 9950 5100
NoConn ~ 9950 5200
NoConn ~ 9950 5300
NoConn ~ 9950 5400
NoConn ~ 9950 5800
NoConn ~ 9450 5400
NoConn ~ 9450 5300
NoConn ~ 9450 5000
Wire Wire Line
	9250 5700 9450 5700
Wire Wire Line
	9950 5600 10150 5600
Wire Wire Line
	10150 5050 10050 5050
Wire Wire Line
	10050 5050 10050 5000
Wire Wire Line
	10050 5000 9950 5000
$EndSCHEMATC
